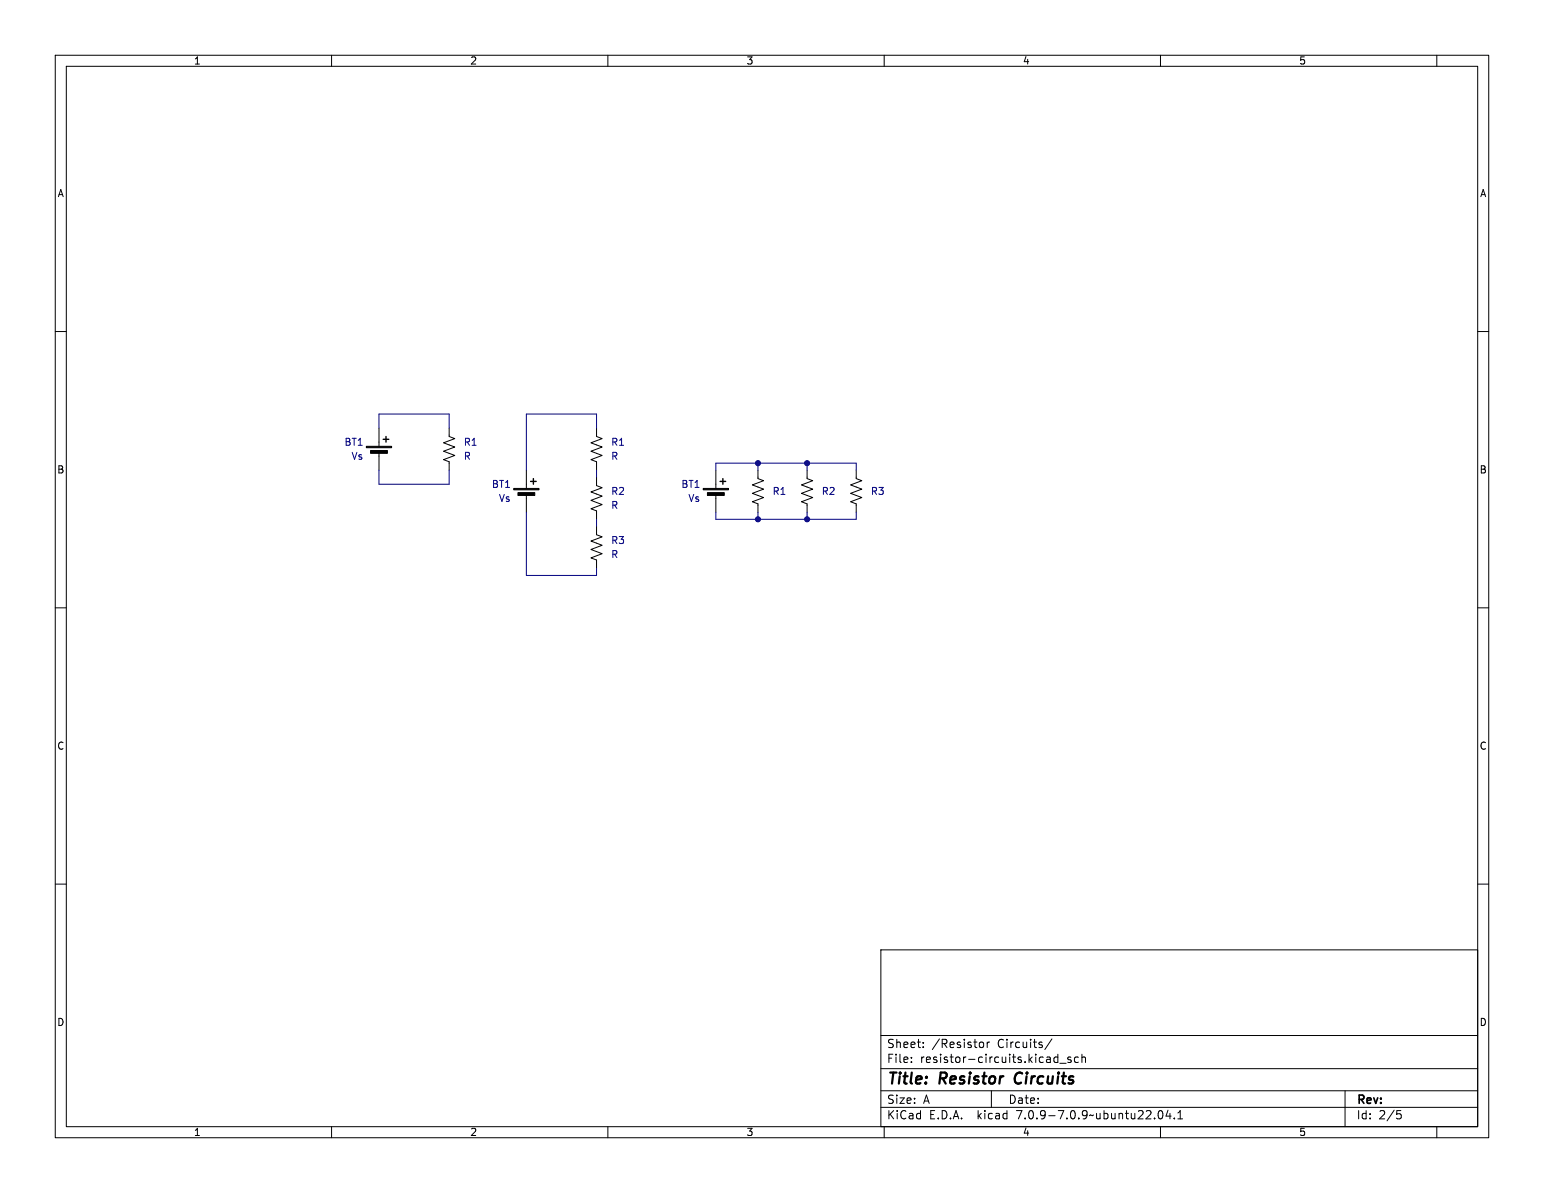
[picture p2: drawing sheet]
<svg xmlns="http://www.w3.org/2000/svg" width="279mm" height="216mm" viewBox="0 0 279 216" stroke-linecap="round" stroke-linejoin="round" font-family="sans-serif">
<g fill="none" stroke="#000" stroke-width=".18">
<path d="M10 10h259.4v195.9h-259.4zM12 12h255.4v191.9h-255.4zM60 10v2M110 10v2M160 10v2M210 10v2M260 10v2M10 60h2M267.4 60h2M68.6 77.5v3.3M81.3 77.5v1.5l1 .4-2 .7 2 .8-2 .8 2 .7-2 .8 1 .4v1.5M107.9 77.5v1.5l1.1 .4-2.1 .7 2.1 .8-2.1 .8 2.1 .7-2.1 .8 1 .4v1.5"/>
<path d="M68.6 81.8v3.3M95.2 85.1v3.3M95.2 89.4v3.3M107.9 86.4v1.5l1.1 .4-2.1 .7 2.1 .8-2.1 .8 2.1 .7-2.1 .8 1 .4v1.5M107.9 95.3v1.5l1.1 .4-2.1 .7 2.1 .8-2.1 .7 2.1 .8-2.1 .8 1 .3v1.6M129.5 85.1v3.3M129.5 89.4v3.3M137.2 85.1v1.5l1 .4-2.1 .8 2.1 .7-2.1 .8 2.1 .7-2.1 .8 1.1 .4v1.5M146 85.1v1.5l1.1 .4-2.1 .8 2.1 .7-2.1 .8 2.1 .7-2.1 .8 1 .4v1.5M154.9 85.1v1.5l1.1 .4-2.1 .8 2.1 .7-2.1 .8 2.1 .7-2.1 .8 1 .4v1.5M10 110h2M267.4 110h2"/>
<path d="M10 160h2M267.4 160h2M159.4 171.9h108v32h-108zM159.4 197.4h108M159.4 193.4h108M159.4 187.4h108M164.9 192.1v.2M164.9 191.4v.1M167.1 189.4v.2M167.1 188.7v.1M177.5 188.6l.4 .1 .1 .2-.1 .5-.4 .2M178.6 188.6v1"/>
<path d="M179.1 188.6l-.3 .1-.2 .2M179.4 197.4v3M190.4 188l-1.3 1.9M190.9 192.2h.5M190.9 191.4h.5M191.4 190.8v1.5M191.8 192.4h1.1M193.8 191.4l-.4-.1-.2 .2 .1 .2 .5 .2v.3h-.6M195.1 191.4l-.4-.1-.3 .3v.4l.2 .2h.5M195.8 191.4l.2-.1 .4 .1v.9M195.8 190.8v1.5M243.4 197.4v6.5"/>
<path d="M60 203.9v2M110 203.9v2M159.4 200.4h108M160 203.9v2M209.7 201.1l.2-.1a.8 .8 0 0 1 .5 .7 .8 .8 0 0 1-.5 .8l-.2-.2-.1-.4zM210 203.9v2M211.4 200.9l-.4 1.1h.9M211.7 201.5v1M212.5 202.3v.2M213.1 202.5h.9M213.1 201.4l.5-.4v1.5M252.8 201h.7"/>
<path d="M252.9 201.6h.4l.3 .2-.2 .6-.5 .1M260 203.9v2"/>
</g>
<path d="M183.9 194.4a1.27 1.27 0 0 0 0 1.6" fill="none" stroke="#000" stroke-width=".4"/>
<path d="M66.3 80.8h4.6v.2h-4.6zM67.1 81.5h3v.5h-3zM93 88.4h4.5v.2h-4.5zM93.7 89.2h3.1v.5h-3.1zM127.3 88.4h4.5v.2h-4.5zM128 89.2h3.1v.5h-3.1z" fill="#000" stroke="#000" stroke-width=".18"/>
<path d="M69.3 79.5h1.1M69.8 79v1M96 87.1h1M96.5 86.6v1M130.3 87.1h1M130.8 86.6v1" fill="none" stroke="#000" stroke-width=".25"/>
<path d="M68.6 77.5v-2.6h12.7v2.6M107.9 77.5v-2.6h-12.7v10.2M68.6 85.1v2.5h12.7v-2.5M95.2 92.7v11.4h12.7v-1.2M107.9 85.1v1.3M107.9 94v1.3M129.5 85.1v-1.3h25.4v1.3M129.5 92.7v1.3h25.4v-1.3M137.2 83.8v1.3M137.2 92.7v1.3M146 83.8v1.3M146 92.7v1.3" fill="none" stroke="#000080" stroke-width=".18"/>
<g fill="#000080" stroke="#000080" stroke-width=".18">
<circle cx="137.2" cy="94" r=".46"/>
<circle cx="146" cy="94" r=".46"/>
<circle cx="137.2" cy="83.8" r=".46"/>
<circle cx="146" cy="83.8" r=".46"/>
</g>
<g font-size="2.8">
<text x="160.4" y="196.8">Title:</text>
<text x="170.1" y="196.8">Resistor</text>
<text x="184.5" y="196.8">Circuits</text>
</g>
<g font-size="2.1">
<text x="160.4" y="189.9">Sheet:</text>
<text x="168.6" y="189.9">/Resistor</text>
<text x="180.6" y="189.9">Circuits/</text>
<text x="160.4" y="192.6">File:</text>
<text x="166.5" y="192.6">resistor-circuits.kicad_sch</text>
<text x="160.4" y="202.8">KiCad</text>
<text x="160.4" y="200">Size:</text>
<text x="167.1" y="200">A</text>
<text x="168.1" y="202.8">E.D.A.</text>
<text x="177" y="202.8">kicad</text>
<text x="182.4" y="200">Date:</text>
<text x="184.2" y="202.8">7.0.9-7.0.9~ubuntu22.04.1</text>
<text x="245.4" y="200.2">Rev:</text>
<text x="245.4" y="202.8">Id:</text>
<text x="249.5" y="202.8">2/5</text>
</g>
<g font-size="1.8">
<text x="35" y="11.9">1</text>
<text x="85" y="11.9">2</text>
<text x="135" y="11.9">3</text>
<text x="185" y="11.9">4</text>
<text x="235" y="11.9">5</text>
<text x="10.3" y="35.9">A</text>
<text x="267.7" y="35.9">A</text>
<text x="10.3" y="85.9">B</text>
<text x="267.7" y="85.9">B</text>
<text x="10.3" y="135.9">C</text>
<text x="267.7" y="135.9">C</text>
<text x="10.3" y="185.9">D</text>
<text x="267.7" y="185.9">D</text>
<text x="35" y="205.8">1</text>
<text x="85" y="205.8">2</text>
<text x="135" y="205.8">3</text>
<text x="185" y="205.8">4</text>
<text x="235" y="205.8">5</text>
</g>
<g font-size="1.8" fill="#000080">
<text x="62.2" y="80.9">BT1</text>
<text x="83.8" y="80.9">R1</text>
<text x="110.5" y="80.9">R1</text>
<text x="88.9" y="88.5">BT1</text>
<text x="110.5" y="89.8">R2</text>
<text x="123.2" y="88.5">BT1</text>
<text x="139.7" y="89.8">R1</text>
<text x="148.6" y="89.8">R2</text>
<text x="157.5" y="89.8">R3</text>
<text x="110.5" y="98.7">R3</text>
</g>
<g font-size="1.8" fill="#000084">
<text x="63.5" y="83.4">Vs</text>
<text x="83.8" y="83.4">R</text>
<text x="110.5" y="83.4">R</text>
<text x="90.2" y="91">Vs</text>
<text x="110.5" y="92.3">R</text>
<text x="124.5" y="91">Vs</text>
<text x="110.5" y="101.2">R</text>
</g>
</svg>
